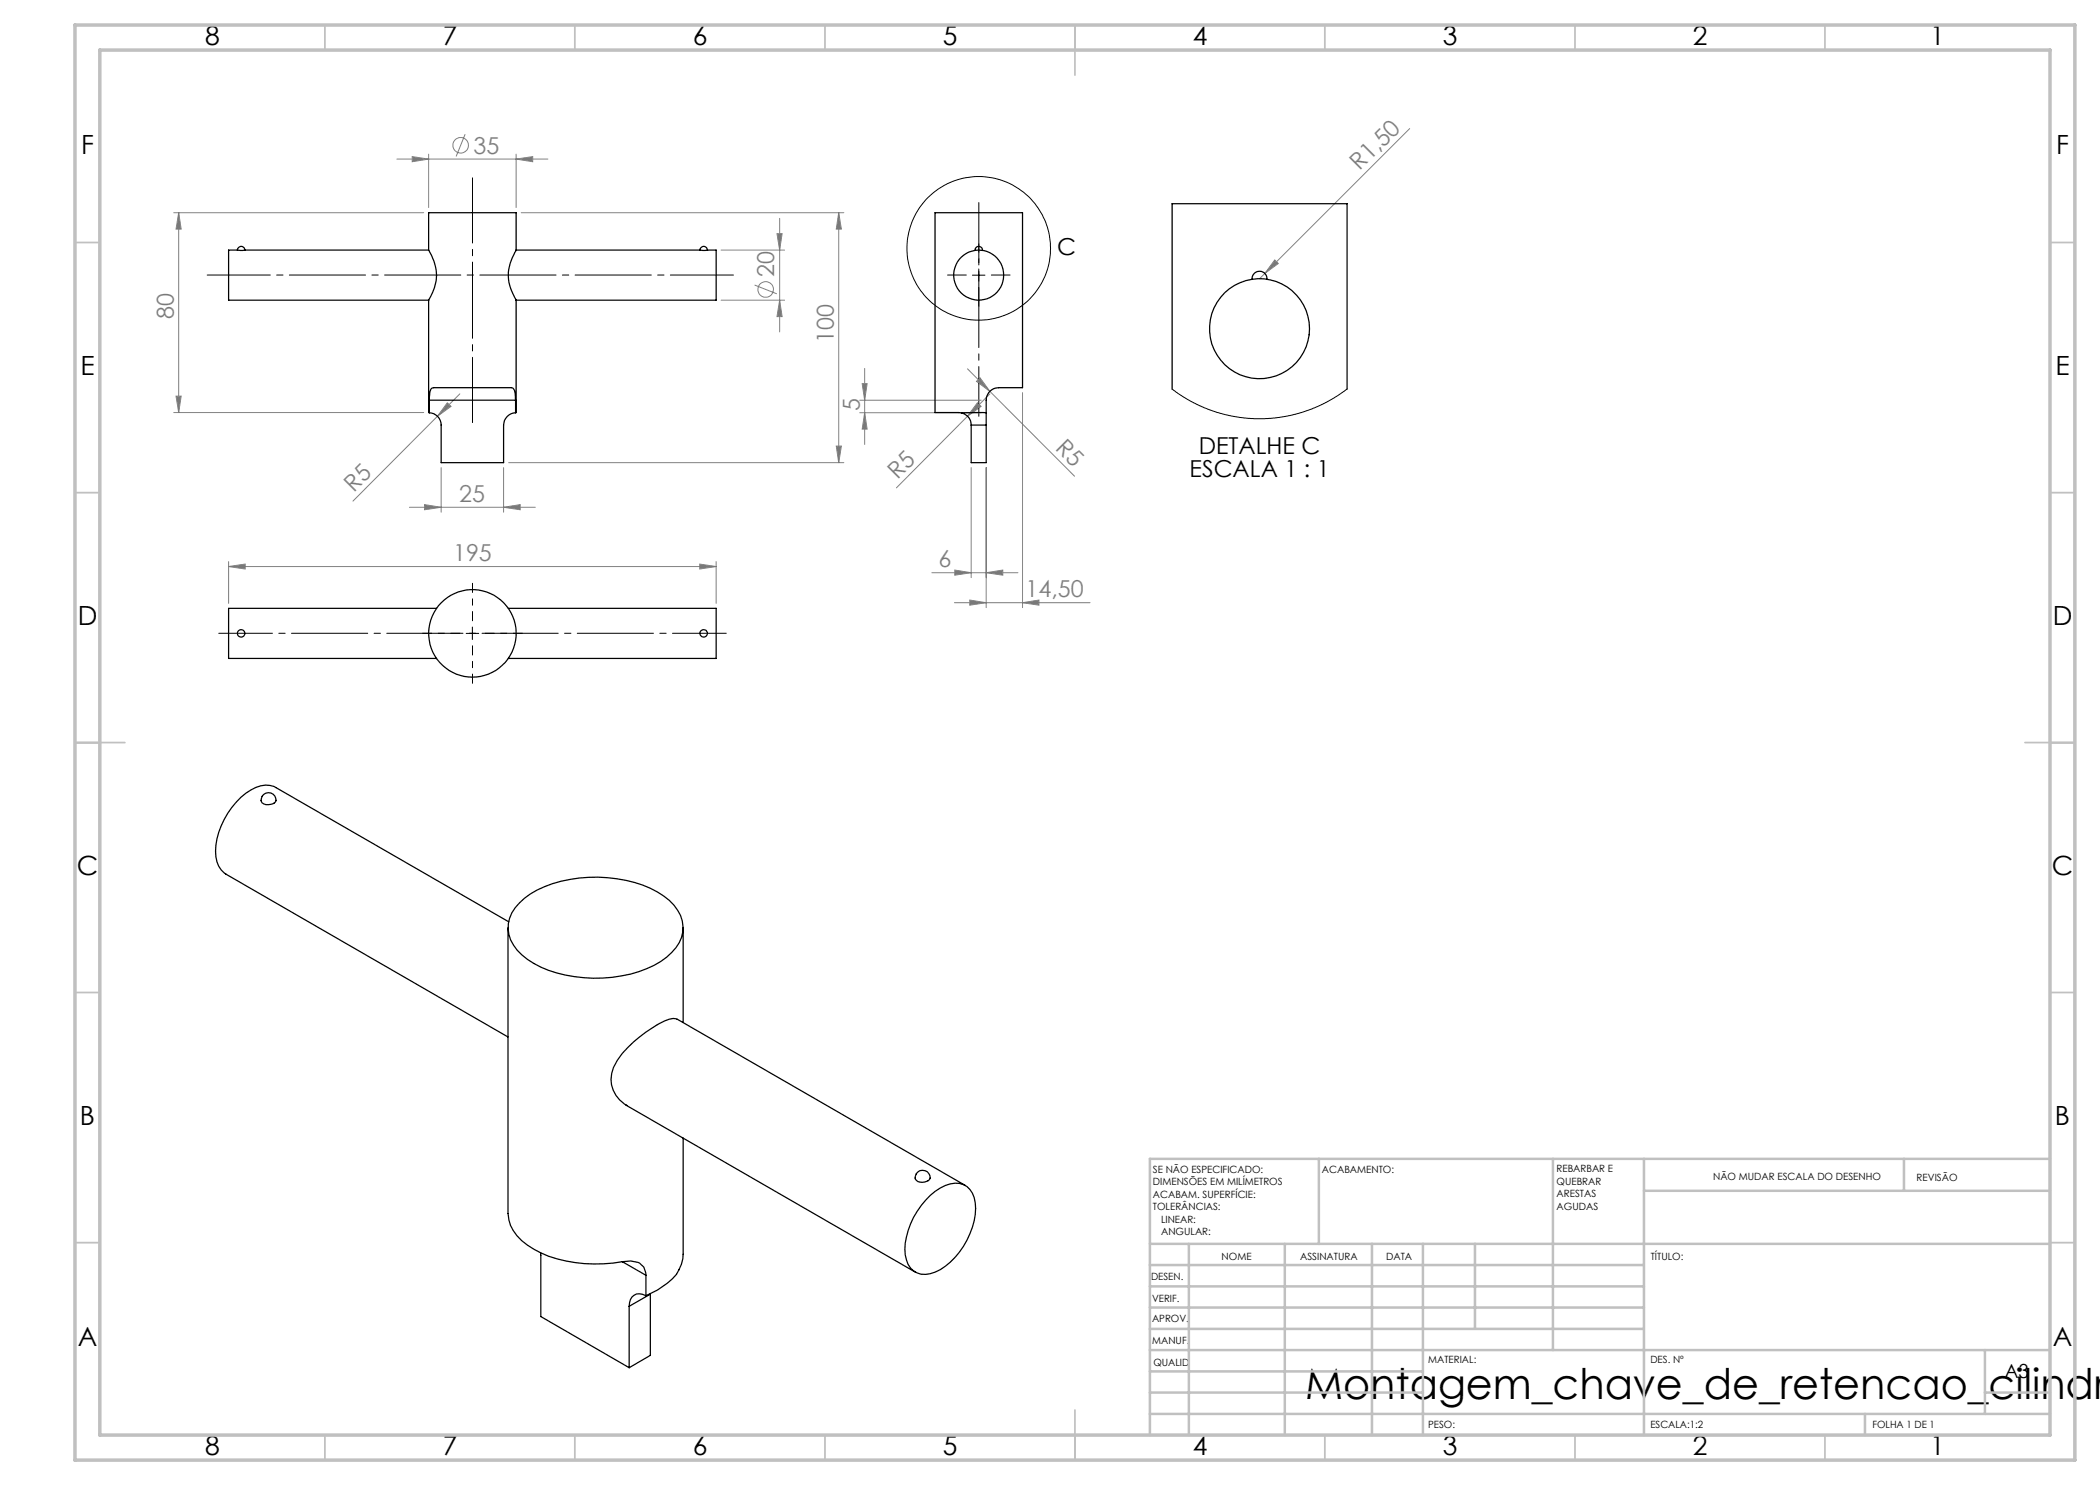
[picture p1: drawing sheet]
<svg xmlns="http://www.w3.org/2000/svg" width="420mm" height="297mm" viewBox="0 0 420 297" stroke-linecap="round" stroke-linejoin="round" font-family="sans-serif">
<g fill="none" stroke="#808080" stroke-width=".2">
<path d="M79.4 31.8h30.2M82.4 31.3l3.3 .5-3.3 .5zM85.7 30.8v10.7M93 26.8l-1.8 4.5M103.2 31.8l3.3-.5v1zM103.2 30.8v10.7M281.9 25.7l-28.9 29M34.7 42.5h50M35.7 42.5l.5 3.3h-1zM35.7 42.5v40M104.2 42.5h64.6M144.2 50h12.7"/>
<path d="M150.9 57l4.5 1.8M155.4 46.7h1l-.5 3.3zM155.9 43.7v22.7M167.7 42.5l.6 3.3h-1zM167.7 42.5v50M253 54.7l-1.1 1M255 52l.7 .7-2.7 2zM35.2 79.2h1l-.5 3.3zM92 78.8l-21.4 21.4M144.2 60h12.7M155.9 60l.5 3.3h-1zM172.4 76.7h1l-.5 3.3z"/>
<path d="M172.9 73.7v15.2M193.5 73.8l21.4 21.4M195.3 76.3l.7-.7 2 2.7zM198 78.8l-4.5 4.5M204.5 78.5v43M34.7 82.5h50M88.2 93.5v8.9M89.5 80.6l.7 .7-2.7 2zM100.7 93.5v8.9M101.7 92.5h67.1M167.3 89.2h1l-.6 3.3zM171.9 82.5h24.4"/>
<path d="M171.9 80h24.4M172.9 82.5l.5 3.3h-1zM193.5 83.3l-14.2 14.3M194.2 93.5v22M195.5 80.6l.7 .7-2.7 2zM197.2 93.5v28M45.7 113.3l3.3-.5v1zM45.7 112.3v8.4M45.7 113.3h97.5M81.9 101.5h25.2M84.9 100.9l3.3 .6-3.3 .4zM100.7 101.5l3.3-.6v1z"/>
<path d="M139.9 112.8l3.3 .5-3.3 .5zM143.2 112.3v8.4M186.4 114.5h17.2M191 114l3.2 .5-3.2 .5zM197.2 114.5l3.4-.5v1zM190.9 120.5h27.1M194 120l3.2 .5-3.2 .5zM204.5 120.5l3.3-.5v1z"/>
<circle cx="92.1" cy="29.1" r="1.55"/>
<circle cx="153.1" cy="57.9" r="1.55"/>
</g>
<g fill="none" stroke="#000" stroke-width=".2">
<path d="M194.5 55h2.5M195.8 53.8v2.5M93.2 126.7h2.5M94.5 125.4v2.5"/>
<circle cx="195.7" cy="49.7" r="14.4"/>
</g>
<path d="M195.8 83.3v-42.8" fill="none" stroke="#000" stroke-width=".2" stroke-dasharray="15.2 1.3 1.3 1.3" stroke-dashoffset="5.3"/>
<path d="M193.3 55h-3.8M195.8 52.5v-3.7M195.8 57.5v3.8M198.3 55h3.7" fill="none" stroke="#000" stroke-width=".2" stroke-dasharray="15.2 1.3 1.3 1.3"/>
<path d="M94.5 84.5v-48.9" fill="none" stroke="#000" stroke-width=".2" stroke-dasharray="15.2 1.3 1.3 1.3" stroke-dashoffset="2.2"/>
<path d="M41.4 55h105.3" fill="none" stroke="#000" stroke-width=".2" stroke-dasharray="15.2 1.3 1.3 1.3" stroke-dashoffset="2.6"/>
<path d="M43.7 126.7h101.6" fill="none" stroke="#000" stroke-width=".2" stroke-dasharray="15.2 1.3 1.3 1.3" stroke-dashoffset="4.5"/>
<path d="M92 126.7h-7.5M94.5 124.2v-7.5M94.5 129.2v7.5M97 126.7h7.5" fill="none" stroke="#000" stroke-width=".2" stroke-dasharray="15.2 1.3 1.3 1.3" stroke-dashoffset="13.4"/>
<g fill="none" stroke="#c0c0c0" stroke-width=".35">
<path d="M65 5v5M115 5v5M165 5v5M215 5v10M265 5v5M315 5v5M365 5v5M15 48.5h5M410 48.5h5M15 98.5h5M410 98.5h5M15 148.5h10"/>
<path d="M405 148.5h10M15 198.5h5M410 198.5h5M15 248.5h5M410 248.5h5M65 287v5M115 287v5M165 287v5M215 282v10M265 287v5M315 287v5M365 287v5"/>
</g>
<g fill="none" stroke="#c0c0c0" stroke-width=".5">
<path d="M263.8 231.8v17M310.6 231.8v38.2M328.8 231.8v55.2M328.8 238.2h81.2M380.8 231.8v6.4M410 231.8h-180v55.2M230 248.8h180M230 257.3h98.8M230 253h98.8M237.8 248.8v38.2M257 248.8v38.2M274.4 248.8v38.2"/>
<path d="M284.6 248.8v38.2M295 248.8v17M230 265.8h98.8M230 261.5h98.8M230 278.5h54.6M230 274.3h54.6M230 270h180M397 278.5h13M397 270v12.8M230 282.8h180M373 282.8v4.2"/>
</g>
<path d="M15 5h400v287h-400zM20 10h390v277h-390z" fill="none" stroke="#c0c0c0" stroke-width=".7"/>
<g fill="#808080">
<path d="M255 52l.7 .7-2.7 2z"/>
<path d="M195.5 80.6l.7 .7-2.7 2z"/>
<path d="M89.5 80.6l.7 .7-2.7 2z"/>
<path d="M195.3 76.3l.7-.7 2 2.7z"/>
<path d="M103.2 31.8l3.3-.5v1zM82.4 31.3l3.3 .5-3.3 .5zM100.7 101.5l3.3-.6v1zM84.9 100.9l3.3 .6-3.3 .4zM204.5 120.5l3.3-.5v1zM194 120l3.2 .5-3.2 .5zM197.2 114.5l3.4-.5v1zM191 114l3.2 .5-3.2 .5z"/>
<path d="M172.9 82.5l.5 3.3h-1zM172.4 76.7h1l-.5 3.3z"/>
<path d="M155.4 46.7h1l-.5 3.3zM155.9 60l.5 3.3h-1z"/>
<path d="M167.7 42.5l.6 3.3h-1zM167.3 89.2h1l-.6 3.3zM35.7 42.5l.5 3.3h-1zM35.2 79.2h1l-.5 3.3z"/>
<path d="M45.7 113.3l3.3-.5v1zM139.9 112.8l3.3 .5-3.3 .5z"/>
</g>
<g fill="none" stroke="#000" stroke-width=".25">
<path d="M47.5 50a.74 .74 0 0 1 .7-.7 .74 .74 0 0 1 .8 .7M47.5 50h-1.8v10h40v22.5h.2M47.5 50h1.5M49 50h36.7v-7.5h17.5v7.5M85.7 50.1a8.8 8.8 0 0 1 0 9.9M103.2 50a8.9 8.9 0 0 0 0 10M103.2 50h36.8M140 50a.76 .76 0 0 1 .7-.7 .76 .76 0 0 1 .8 .7M140 50h1.5M141.5 50h1.7v10h-40M195 50.1a.74 .74 0 0 1 .8-.8 .74 .74 0 0 1 .7 .8M250.4 55.8a1.5 1.5 0 0 1 1.5-1.6 1.5 1.5 0 0 1 1.5 1.6"/>
<path d="M103.2 60v22.5h-.1M234.4 77.8v-37.1h35v37.1M85.9 80v-1.3a1 1 0 0 1 1.2-1.2h15.3l.5 .6 .2 1.9M85.9 82.5a2.47 2.47 0 0 1 2.3 2.5v7.5h12.5v-7.5a2.54 2.54 0 0 1 2.4-2.5M85.9 80v2.5M85.9 80h17.2M103.1 80v2.5M192.4 82.6a2.42 2.42 0 0 1 1.8 2.4M194.2 85v7.5h3v-7.5M194.2 85h3M197.2 82.5v-2.5a2.65 2.65 0 0 1 3.3-2.5h4v-35h-17.5v40l5.4 .1M197.2 82.5l-4.8 .1"/>
<path d="M197.2 82.5v2.5M87.3 121.7h-41.6v10h41.6M101.7 121.7h41.5v10h-41.5M52.2 160.1a1.36 1.36 0 0 0 2 .8l.6-.2 .4-.6M55.2 160.1a1.5 1.5 0 0 0-1.5-1.6 1.5 1.5 0 0 0-1.5 1.6M101.6 185.6v57.1a7.7 7.7 0 0 0 3.9 6.3 24.3 24.3 0 0 0 15.2 3.8l3.8-.5M101.7 184.4l-46.5-26.9a4.7 4.7 0 0 0-5 .5 15.3 15.3 0 0 0-7 13.3 4.6 4.6 0 0 0 2 3.5l56.4 32.6M103.9 180.6a19.9 19.9 0 0 1 11.9-5 25.7 25.7 0 0 1 17 3.6 7.9 7.9 0 0 1 3.8 7.2 9 9 0 0 1-4.4 5.9 27.3 27.3 0 0 1-22.5 1.8 13.1 13.1 0 0 1-7.6-6.1 6.4 6.4 0 0 1 1.8-7.4zM136.6 185.6v18.9M125.2 221l57.9 33.4M125.4 221.1a6 6 0 0 1-1.9-9 24.6 24.6 0 0 1 10.3-8.2l.8-.2 .7 .1 57.8 33.3M136.6 227.6v23.3a7.6 7.6 0 0 1-3.2 5.8l-1.9 1.3-2.3 1.1"/>
<path d="M183 235.6a1.49 1.49 0 0 1 1.6-1.5 1.49 1.49 0 0 1 1.4 1.7 1.89 1.89 0 0 1-2.9 0v-.2M186.1 239.1a7.5 7.5 0 0 1 5.8-2.4 4.1 4.1 0 0 1 3.2 3.9 15 15 0 0 1-8.1 13.8 4 4 0 0 1-6-3.4 15.3 15.3 0 0 1 5.1-11.9zM108.1 250.6l.1 12.7 17.6 10.2M124.5 252.3l1.7-.1a2.76 2.76 0 0 1 3 2.9M124.5 252.3l4.7 2.8M129.2 259.1a2.13 2.13 0 0 0-2.4 0 2.13 2.13 0 0 0-1 2.2M129.2 255.1v4M125.8 261.3v12.2M125.8 261.3l4.3-2.5v12.3l-4.3 2.4"/>
<circle cx="195.7" cy="55" r="5"/>
<circle cx="251.9" cy="65.7" r="10"/>
<circle cx="48.2" cy="126.7" r=".74"/>
<circle cx="94.5" cy="126.7" r="8.7"/>
<circle cx="140.7" cy="126.7" r=".74"/>
</g>
<path d="M234.4 77.8l3.5 2.3 3.9 1.8 4.5 1.3 4.5 .5 4.5-.1 2.7-.5 2.2-.6 2.2-.7 2.5-1.1 2.4-1.4 2.1-1.5" fill="none" stroke="#000" stroke-width=".2"/>
<text font-size="8.5" x="261" y="279.7">Montagem_chave_de_retencao_cilindr</text>
<g font-size="5.3">
<text x="41" y="9">8</text>
<text x="88.5" y="9">7</text>
<text x="138.5" y="9">6</text>
<text x="188.5" y="9">5</text>
<text x="238.5" y="9">4</text>
<text x="288.5" y="9">3</text>
<text x="338.5" y="9">2</text>
<text x="386" y="9">1</text>
<text x="16.2" y="30.8">F</text>
<text x="411.2" y="30.8">F</text>
<text x="16.1" y="75">E</text>
<text x="411.1" y="75">E</text>
<text x="15.5" y="125">D</text>
<text x="410.5" y="125">D</text>
<text x="15.4" y="175">C</text>
<text x="410.4" y="175">C</text>
<text x="16" y="225">B</text>
<text x="411" y="225">B</text>
<text x="15.5" y="269.3">A</text>
<text x="410.5" y="269.3">A</text>
<text x="41" y="291">8</text>
<text x="88.5" y="291">7</text>
<text x="138.5" y="291">6</text>
<text x="188.5" y="291">5</text>
<text x="238.5" y="291">4</text>
<text x="288.5" y="291">3</text>
<text x="338.5" y="291">2</text>
<text x="386" y="291">1</text>
</g>
<g font-size="4.7" fill="#808080">
<text x="94.7" y="30.7">35</text>
<text x="271.9" y="34.3" transform="rotate(-45 271.9 34.3)">R1,50</text>
<text x="154.9" y="55.3" transform="rotate(-90 154.9 55.3)">20</text>
<text x="34.7" y="63.8" transform="rotate(-90 34.7 63.8)">80</text>
<text x="166.8" y="68.6" transform="rotate(-90 166.8 68.6)">100</text>
<text x="171.9" y="82.3" transform="rotate(-90 171.9 82.3)">5</text>
<text x="210.9" y="89.8" transform="rotate(45 210.9 89.8)">R5</text>
<text x="179.5" y="95.9" transform="rotate(-45 179.5 95.9)">R5</text>
<text x="70.8" y="98.6" transform="rotate(-45 70.8 98.6)">R5</text>
<text x="91.8" y="100.4">25</text>
<text x="90.6" y="112.3">195</text>
<text x="187.7" y="113.5">6</text>
<text x="205.1" y="119.5">14,50</text>
</g>
<g font-size="4.7">
<text x="211.4" y="51.1">C</text>
<text x="237.9" y="95.4">ESCALA 1 : 1</text>
<text x="239.7" y="90.9">DETALHE C</text>
</g>
<text font-size="3.9" x="400.9" y="275.5">A3</text>
<g font-size="2">
<text x="230.6" y="234.6">SE NÃO ESPECIFICADO:</text>
<text x="230.6" y="237.1">DIMENSÕES EM MILÍMETROS</text>
<text x="230.6" y="239.6">ACABAM. SUPERFÍCIE:</text>
<text x="264.4" y="234.6">ACABAMENTO:</text>
<text x="311.3" y="234.5">REBARBAR E</text>
<text x="311.3" y="237">QUEBRAR</text>
<text x="311.3" y="239.5">ARESTAS</text>
<text x="342.6" y="236">NÃO MUDAR ESCALA DO DESENHO</text>
<text x="383.3" y="236.2">REVISÃO</text>
<text x="230.6" y="242.1">TOLERÂNCIAS:</text>
<text x="232.2" y="244.6">LINEAR:</text>
<text x="311.3" y="242">AGUDAS</text>
<text x="232.2" y="247.1">ANGULAR:</text>
<text x="244.3" y="252">NOME</text>
<text x="260" y="251.9">ASSINATURA</text>
<text x="277.2" y="251.9">DATA</text>
<text x="330.2" y="251.9">TÍTULO:</text>
<text x="230.2" y="256.1">DESEN.</text>
<text x="230.4" y="260.3">VERIF.</text>
<text x="230.4" y="264.4">APROV.</text>
<text x="230.5" y="268.8">MANUF.</text>
<text x="230.7" y="273.1">QUALID</text>
<text x="285.7" y="272.5">MATERIAL:</text>
<text x="330.1" y="272.5">DES. Nº</text>
<text x="285.6" y="285.5">PESO:</text>
<text x="330.1" y="285.6">ESCALA:1:2</text>
<text x="374.5" y="285.6">FOLHA 1 DE 1</text>
</g>
</svg>
